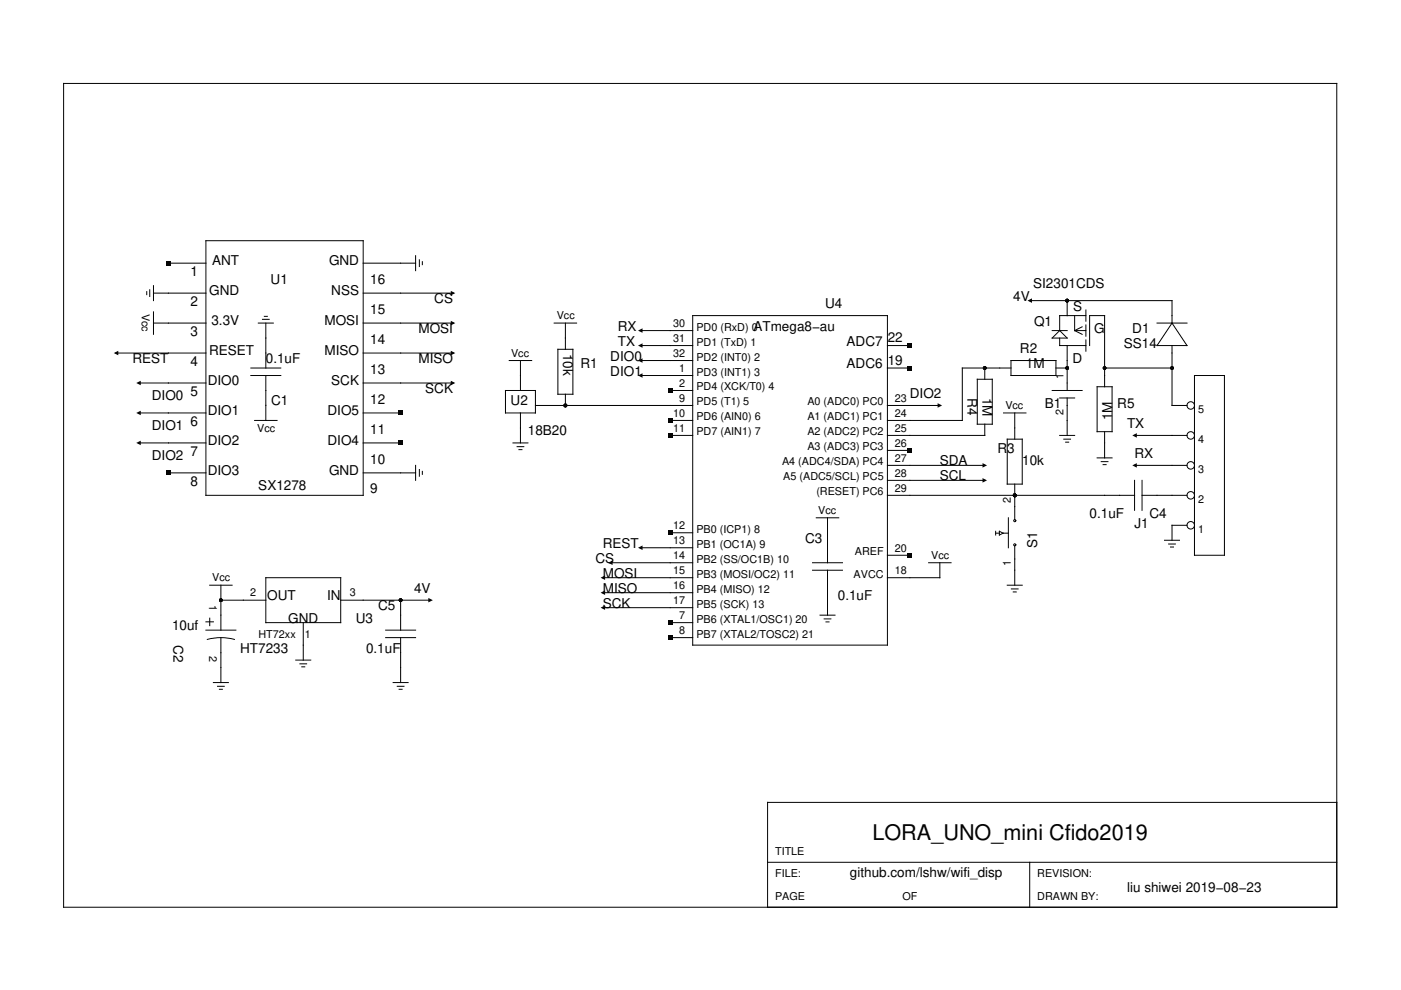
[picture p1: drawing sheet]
<svg xmlns="http://www.w3.org/2000/svg" width="297mm" height="210mm" viewBox="0 0 297 210" stroke-linecap="round" stroke-linejoin="round" font-family="sans-serif">
<g fill="none" stroke="#000" stroke-width=".21">
<path d="M13.5 17.7h269.9v174.7h-269.9zM35.7 55.8h8M43.7 51h33.3v54h-33.3zM77 55.8h11.1M88.1 54.2v3.2M88.9 55.1v1.4M89.5 55.5v.6M24.6 74.9h19.1M31.1 61.8v.7M31.7 61.4v1.5M32.5 68.5h11.2M32.5 62.2h11.2"/>
<path d="M32.5 60.6v3.1M32.5 66.1v4.8M53.2 78h6.3M53.2 79.6h6.3M54.8 68.5h3.1M55.6 67.7h1.5M56 67.1h.7M56.4 68.5v9.5M56.4 79.6v9.5M77 68.5h19.1M77 62.2h19.1M77 74.9h19.1"/>
<path d="M108 76.4h4.7M110.3 76.4v6.4M117.5 68.5h4.8M118.3 74.1h3.2v9.5h-3.2zM119.9 68.5v5.6M135.8 73.3h11.1M135.8 70.1h11.1M135.8 79.6h11.1M135.8 76.4h11.1M146.9 66.9h41.2v69.9h-41.2zM188.1 73.3h4.8M188.1 78h4.8"/>
<path d="M208.8 78v2.4M214.3 78h-10.3v11.1h-15.9M214.3 76.4h9.6v3.2h-9.6zM218.3 63.7h30.2v4.8M223.1 70.1h3.2M223.1 71.7l1.6-1.6 1.6 1.6zM223.9 78h2.4M224.7 71.7v1.6h5.5M226.3 63.7v3.2M226.3 73.3v9.5M227.8 70.1h2.4M227.8 70.1l1.6 .8"/>
<path d="M227.8 66.9v3.2M229.4 69.3l-1.6 .8M230.2 66.9h-5.5v3.2M230.2 65.7v2.4M230.2 68.9v2.4M230.2 72.1v2.4M231 73.3v-6.4h3.2v15.1M234.2 78h14.3M245.3 68.5h6.4M248.5 68.5l3.2 4.8h-6.4zM248.5 73.3v12.7h3.2M253.3 79.6h6.3v38.1h-6.3z"/>
<path d="M29.4 87.6h14.3M29.4 93.9h14.3M29.4 81.2h14.3M54 89.1h4.7M77 87.6h7.9M77 93.9h7.9M77 81.2h19.1M88.1 98.7v3.1M88.9 99.5v1.5M89.5 99.9v.7M107.2 82.8h6.3v4.8h-6.3zM108.8 93.9h3.1"/>
<path d="M109.6 94.7h1.5M110 95.3h.7M110.3 87.6v6.3M113.5 86h33.4M119.9 83.6v2.4M142.1 82.8h4.8M142.1 89.1h4.8M142.1 92.3h4.8M188.1 86h11.2M188.1 98.7h20.7M188.1 95.5h4.8M207.2 80.4h3.2v9.5h-3.2z"/>
<path d="M208.8 89.9v2.4h-20.7M212.8 87.6h4.7M213.6 93.1h3.1v9.5h-3.1zM215.1 87.6v5.5M223.1 82.8h6.3M224.7 92.3h3.1M224.7 84.4h3.1M225.5 93.1h1.5M225.9 93.7h.7M226.3 84.4v7.9M232.6 82h3.2v9.5h-3.2zM232.6 97.1h3.2"/>
<path d="M233.5 97.9h1.4M233.9 98.5h.6M234.2 91.5v5.6M240.5 98.7h11.2M240.5 92.3h11.2M35.7 100.3h8M77 100.3h11.1M129.4 119.3h17.5M135.8 116.1h11.1M142.1 113h4.8M172.3 119.3h6.3M173.1 109.8h4.7"/>
<path d="M175.4 109.8v9.5M188.1 101.8h20.7M188.1 105h52.4M188.1 117.7h4.8M196.9 119.3h4.7M199.3 119.3v3.2h-11.2M211.1 112.6v.8M211.1 113h.8M211.9 112.6l.8 .4-.8 .4zM212.7 113h1.1M213.8 109.8v6.3M215.1 102.6v7.6"/>
<path d="M215.1 115.7v8.4M240.5 101.8v6.4M242.1 105h9.6M242.1 101.8v6.4M246.9 114.6h3.2M247.8 115.3h1.4M248.2 116h.6M251.7 111.4h-3.2v3.2M43.7 133.6h6.3M43.7 131.8h1.5M44 135.6a11.1 11.1 0 0 1 5.7 0M44.5 124.1h4.7"/>
<path d="M44.5 131.1v1.6M46.8 127.3h9.6M46.8 124.1v9.5M46.8 135.2v9.5M56.4 122.5h15.8v9.5h-15.8zM62.7 140h3.2M64.3 132v8M72.2 127.3h19.1M81.8 133.6h6.3M81.8 135.2h6.3M84.9 127.3v6.3M84.9 135.2v9.5"/>
<path d="M127.8 122.5h19.1M127.8 125.7h19.1M127.8 128.8h19.1M142.1 132h4.8M142.1 135.2h4.8M172.3 120.9h6.3M173.9 130.4h3.1M174.7 131.2h1.5M175.1 131.9h.7M175.4 120.9v9.5M213.6 124.1h3.1M214.4 124.9h1.5"/>
<path d="M214.8 125.5h.7M45.2 144.7h3.2M46.1 145.5h1.4M46.5 146.1h.6M63.6 140.7h1.4M64 141.4h.6M83.4 144.7h3.1M84.2 145.5h1.5M84.6 146.1h.7M283.4 170.1h-120.7v22.3M162.7 182.8h120.7M218.3 182.8v9.6"/>
<circle cx="252.5" cy="86" r=".79"/>
<circle cx="252.5" cy="98.7" r=".79"/>
<circle cx="252.5" cy="92.3" r=".79"/>
<circle cx="215.1" cy="115.5" r=".22"/>
<circle cx="215.1" cy="110.4" r=".22"/>
<circle cx="252.5" cy="111.4" r=".79"/>
<circle cx="252.5" cy="105" r=".79"/>
</g>
<g fill="#000">
<path d="M35.2 55.3h1v1h-1zM24.1 74.9l1-.5v.9zM95.6 74.4l.9 .5-.9 .4zM95.6 68l.9 .5-.9 .5zM95.6 61.7l.9 .5-.9 .4zM135.3 73.3l.9-.5v.9zM135.3 70.1l.9-.5v1zM135.3 76.4l.9-.4v.9zM135.3 79.6l.9-.5v1zM192.4 77.6h1v.9h-1zM192.4 72.8h1v.9h-1zM217.8 63.7l1-.4v.9z"/>
<path d="M28.9 81.2l.9-.5v1zM28.9 87.6l.9-.5v.9zM28.9 93.9l.9-.5v1zM35.2 99.8h1v.9h-1zM84.5 87.1h.9v.9h-.9zM84.5 93.4h.9v1h-.9zM95.6 80.7l.9 .5-.9 .5zM141.6 82.3h1v1h-1zM141.6 88.7h1v.9h-1zM141.6 91.8h1v1h-1zM192.4 95h1v1h-1zM198.8 85.5l.9 .5-.9 .4z"/>
<path d="M208.3 98.2l1 .5-1 .4zM240.1 92.3l.9-.5v1zM240.1 98.7l.9-.5v.9zM128.9 119.3l1-.5v1zM135.3 116.1l.9-.4v.9zM141.6 112.5h1v.9h-1zM192.4 117.2h1v1h-1zM208.3 101.4l1 .4-1 .5zM90.8 126.8l1 .5-1 .4zM127.3 122.5l1-.5v1zM127.3 125.7l1-.5v.9zM127.3 128.8l1-.4v.9z"/>
<path d="M141.6 131.5h1v1h-1zM141.6 134.7h1v1h-1z"/>
<circle cx="208.8" cy="78" r=".4"/>
<circle cx="226.3" cy="78" r=".4"/>
<circle cx="226.3" cy="63.7" r=".4"/>
<circle cx="234.2" cy="78" r=".4"/>
<circle cx="248.5" cy="78" r=".4"/>
<circle cx="119.9" cy="86" r=".4"/>
<circle cx="215.1" cy="105" r=".4"/>
<circle cx="46.8" cy="127.3" r=".4"/>
<circle cx="84.9" cy="127.3" r=".4"/>
</g>
<text font-size="4.6" x="185" y="178.1">LORA_UNO_mini Cfido2019</text>
<g font-size="2.9">
<text x="40.4" y="58.6">1</text>
<text x="45" y="56.2">ANT</text>
<text x="69.8" y="56.2">GND</text>
<text x="40.4" y="64.9">2</text>
<text x="44.4" y="62.6">GND</text>
<text x="57.4" y="60.2">U1</text>
<text x="70.2" y="62.6">NSS</text>
<text x="78.5" y="60.2">16</text>
<text x="92.1" y="64.3">CS</text>
<text x="175" y="65.3">U4</text>
<text x="214.8" y="63.7">4V</text>
<text x="219.1" y="61.1">SI2301CDS</text>
<text x="227.5" y="65.9">S</text>
<text x="40.4" y="71.3">3</text>
<text x="44.8" y="68.9">3.3V</text>
<text x="68.8" y="69">MOSI</text>
<text x="78.5" y="66.5">15</text>
<text x="88.7" y="70.6">MOSI</text>
<text x="131" y="70.1">RX</text>
<text x="159.7" y="70.1">ATmega8−au</text>
<text x="219.3" y="69">Q1</text>
<text x="232" y="70.6">G</text>
<text x="240.1" y="70.6">D1</text>
<text x="28.1" y="77">REST</text>
<text x="40.4" y="77.6">4</text>
<text x="44.3" y="75.3">RESET</text>
<text x="56.4" y="76.9">0.1uF</text>
<text x="68.8" y="75.3">MISO</text>
<text x="78.5" y="72.9">14</text>
<text x="88.7" y="77">MISO</text>
<text x="119.4" y="75" transform="rotate(90 119.4 75)">10k</text>
<text x="129.4" y="76.4">DIO0</text>
<text x="131" y="73.3">TX</text>
<text x="179.5" y="73.3">ADC7</text>
<text x="188.2" y="77.3">19</text>
<text x="188.2" y="72.6">22</text>
<text x="216.2" y="74.9">R2</text>
<text x="227.4" y="76.9">D</text>
<text x="238.3" y="73.8">SS14</text>
<text x="40.4" y="83.9">5</text>
<text x="44" y="81.7">DIO0</text>
<text x="70.2" y="81.7">SCK</text>
<text x="78.5" y="79.2">13</text>
<text x="90.2" y="83.3">SCK</text>
<text x="123" y="78">R1</text>
<text x="129.4" y="79.6">DIO1</text>
<text x="179.5" y="78.1">ADC6</text>
<text x="217.5" y="78">1M</text>
<text x="32.2" y="84.9">DIO0</text>
<text x="44" y="88">DIO1</text>
<text x="57.5" y="86">C1</text>
<text x="69.4" y="88">DIO5</text>
<text x="78.5" y="85.6">12</text>
<text x="108.3" y="86">U2</text>
<text x="192.9" y="84.4">DIO2</text>
<text x="205.1" y="84.4" transform="rotate(90 205.1 84.4)">R4</text>
<text x="208.3" y="84.4" transform="rotate(90 208.3 84.4)">1M</text>
<text x="221.5" y="86.5">B1</text>
<text x="235.8" y="89.1" transform="rotate(-90 235.8 89.1)">1M</text>
<text x="236.9" y="86.5">R5</text>
<text x="32.2" y="91.3">DIO1</text>
<text x="40.4" y="90.3">6</text>
<text x="44" y="94.4">DIO2</text>
<text x="69.4" y="94.4">DIO4</text>
<text x="78.5" y="91.9">11</text>
<text x="111.9" y="92.3">18B20</text>
<text x="211.5" y="96">R3</text>
<text x="239" y="90.7">TX</text>
<text x="32.2" y="97.6">DIO2</text>
<text x="40.4" y="96.6">7</text>
<text x="44" y="100.7">DIO3</text>
<text x="69.8" y="100.7">GND</text>
<text x="78.5" y="98.3">10</text>
<text x="199.3" y="101.8">SCL</text>
<text x="199.3" y="98.7">SDA</text>
<text x="216.7" y="98.7">10k</text>
<text x="240.5" y="97.1">RX</text>
<text x="40.4" y="103">8</text>
<text x="54.8" y="104">SX1278</text>
<text x="78.5" y="104.6">9</text>
<text x="231" y="109.8">0.1uF</text>
<text x="240.5" y="111.9">J1</text>
<text x="243.7" y="109.8">C4</text>
<text x="126.2" y="119.3">CS</text>
<text x="127.8" y="116.1">REST</text>
<text x="170.7" y="115.1">C3</text>
<text x="219.9" y="116.1" transform="rotate(-90 219.9 116.1)">S1</text>
<text x="87.8" y="125.7">4V</text>
<text x="127.8" y="122.5">MOSI</text>
<text x="127.8" y="125.7">MISO</text>
<text x="56.7" y="127.3">OUT</text>
<text x="69.4" y="127.3">IN</text>
<text x="80.2" y="129.4">C5</text>
<text x="127.8" y="128.8">SCK</text>
<text x="177.6" y="127.3">0.1uF</text>
<text x="36.5" y="133.6">10uf</text>
<text x="36.8" y="136.8" transform="rotate(90 36.8 136.8)">C2</text>
<text x="61.1" y="132">GND</text>
<text x="75.4" y="132">U3</text>
<text x="50.9" y="138.4">HT7233</text>
<text x="77.6" y="138.4">0.1uF</text>
<text x="180.2" y="186">github.com/lshw/wifi_disp</text>
<text x="239" y="189.2">liu shiwei 2019−08−23</text>
</g>
<g font-size="2.3">
<text x="30.1" y="66.5" transform="rotate(90 30.1 66.5)">Vcc</text>
<text x="118" y="67.7">Vcc</text>
<text x="142.7" y="69.3">30</text>
<text x="147.7" y="70.1">PD0 (RxD) 0</text>
<text x="108.4" y="75.6">Vcc</text>
<text x="142.7" y="72.5">31</text>
<text x="142.7" y="75.6">32</text>
<text x="147.7" y="73.3">PD1 (TxD) 1</text>
<text x="147.7" y="76.4">PD2 (INT0) 2</text>
<text x="144" y="78.8">1</text>
<text x="144" y="82">2</text>
<text x="147.7" y="79.6">PD3 (INT1) 3</text>
<text x="147.7" y="82.8">PD4 (XCK/T0) 4</text>
<text x="225.5" y="80.4" transform="rotate(-90 225.5 80.4)">1</text>
<text x="142.7" y="88.4">10</text>
<text x="144" y="85.2">9</text>
<text x="147.7" y="89.1">PD6 (AIN0) 6</text>
<text x="147.7" y="86">PD5 (T1) 5</text>
<text x="171.2" y="86">A0 (ADC0) PC0</text>
<text x="171.2" y="89.1">A1 (ADC1) PC1</text>
<text x="189.7" y="85.2">23</text>
<text x="189.7" y="88.4">24</text>
<text x="213.2" y="86.8">Vcc</text>
<text x="225.5" y="88" transform="rotate(-90 225.5 88)">2</text>
<text x="254" y="87.6">5</text>
<text x="54.5" y="91.6">Vcc</text>
<text x="142.7" y="91.5">11</text>
<text x="147.7" y="92.3">PD7 (AIN1) 7</text>
<text x="171.2" y="92.3">A2 (ADC2) PC2</text>
<text x="171.2" y="95.5">A3 (ADC3) PC3</text>
<text x="189.7" y="91.5">25</text>
<text x="189.7" y="94.7">26</text>
<text x="254" y="94">4</text>
<text x="165.8" y="98.7">A4 (ADC4/SDA) PC4</text>
<text x="166.1" y="101.8">A5 (ADC5/SCL) PC5</text>
<text x="189.7" y="97.9">27</text>
<text x="189.7" y="101.1">28</text>
<text x="254" y="100.3">3</text>
<text x="173.1" y="105">(RESET) PC6</text>
<text x="189.7" y="104.2">29</text>
<text x="214.3" y="106.6" transform="rotate(-90 214.3 106.6)">2</text>
<text x="254" y="106.7">2</text>
<text x="142.7" y="112.2">12</text>
<text x="147.7" y="113">PB0 (ICP1) 8</text>
<text x="173.5" y="109">Vcc</text>
<text x="254" y="113">1</text>
<text x="142.7" y="115.3">13</text>
<text x="142.7" y="118.5">14</text>
<text x="147.7" y="116.1">PB1 (OC1A) 9</text>
<text x="147.7" y="119.3">PB2 (SS/OC1B) 10</text>
<text x="181.2" y="117.7">AREF</text>
<text x="189.7" y="116.9">20</text>
<text x="197.4" y="118.5">Vcc</text>
<text x="45" y="123.3">Vcc</text>
<text x="142.7" y="121.7">15</text>
<text x="142.7" y="124.9">16</text>
<text x="147.7" y="122.5">PB3 (MOSI/OC2) 11</text>
<text x="147.7" y="125.7">PB4 (MISO) 12</text>
<text x="181" y="122.5">AVCC</text>
<text x="189.7" y="121.7">18</text>
<text x="214.3" y="120.1" transform="rotate(-90 214.3 120.1)">1</text>
<text x="44.4" y="128.4" transform="rotate(90 44.4 128.4)">1</text>
<text x="53" y="126.5">2</text>
<text x="74.1" y="126.5">3</text>
<text x="142.7" y="128">17</text>
<text x="144" y="131.2">7</text>
<text x="147.7" y="128.8">PB5 (SCK) 13</text>
<text x="54.8" y="135.2">HT72xx</text>
<text x="64.6" y="135.2">1</text>
<text x="144" y="134.4">8</text>
<text x="147.7" y="132">PB6 (XTAL1/OSC1) 20</text>
<text x="147.7" y="135.2">PB7 (XTAL2/TOSC2) 21</text>
<text x="44.4" y="139.2" transform="rotate(90 44.4 139.2)">2</text>
<text x="164.3" y="181.2">TITLE</text>
<text x="164.3" y="186">FILE:</text>
<text x="164.3" y="190.8">PAGE</text>
<text x="191.3" y="190.8">OF</text>
<text x="219.9" y="186">REVISION:</text>
<text x="219.9" y="190.8">DRAWN BY:</text>
</g>
</svg>
